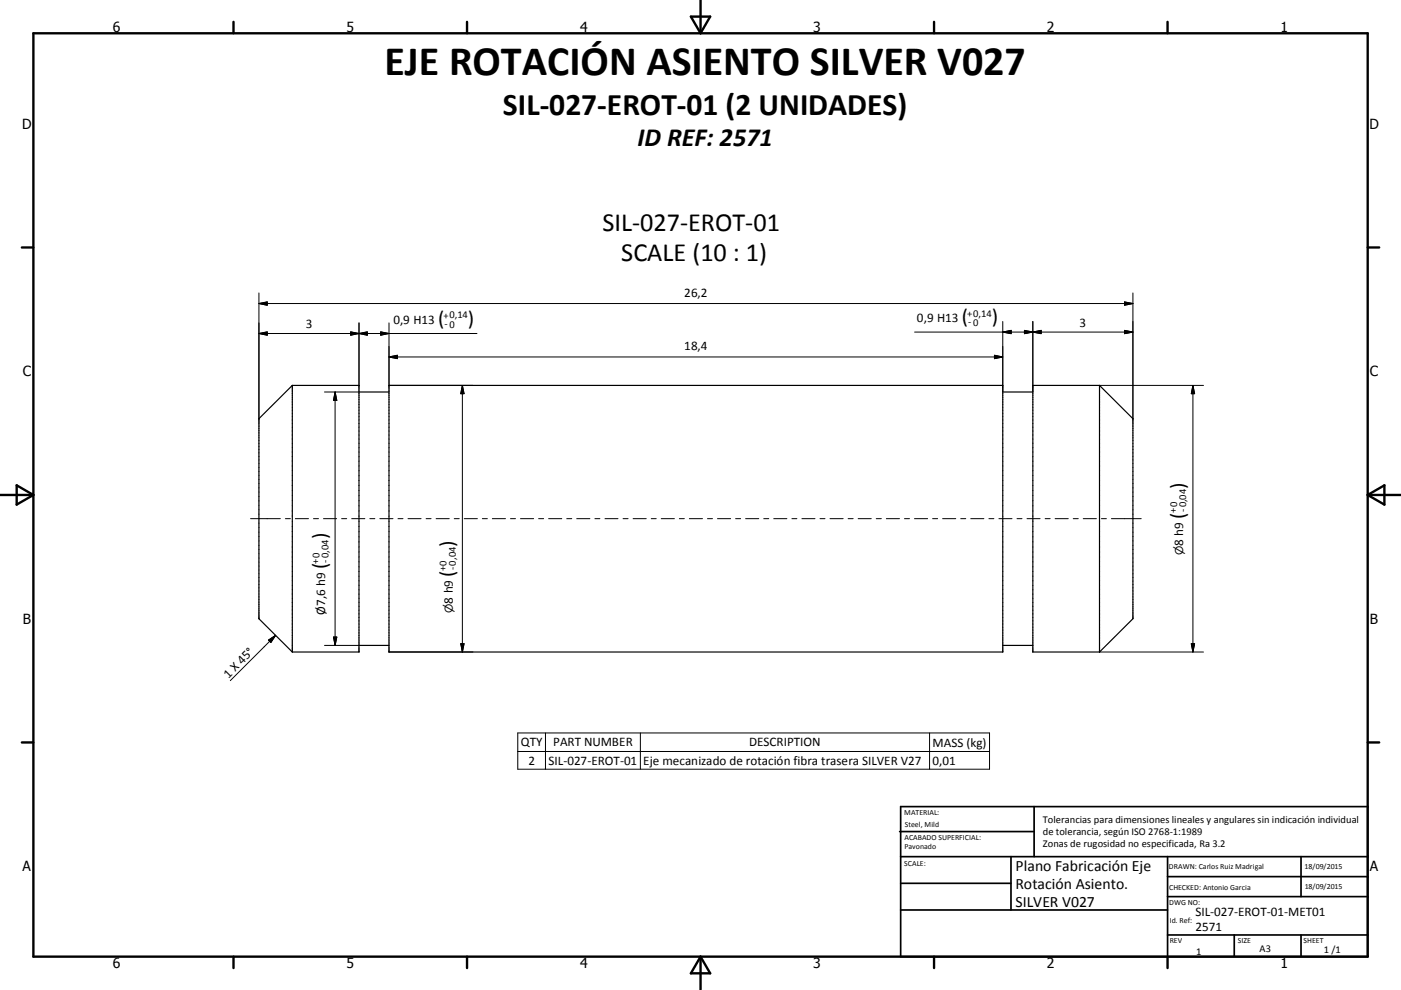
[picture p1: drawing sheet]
<svg xmlns="http://www.w3.org/2000/svg" width="420mm" height="297mm" viewBox="0 0 420 297" stroke-linecap="round" stroke-linejoin="round" font-family="sans-serif">
<path d="M87.6 115.6l-10 10v60l10 10M87.6 115.6v80M87.6 115.6h20v80h-20M107.6 117.6h9M116.6 115.6h184v80h-184zM300.6 117.6h9.1M329.6 115.6h-19.9v80h19.9M329.6 115.6v80M329.6 115.6l10.1 10v60l-10.1 10M107.6 193.6h9M300.6 193.6h9.1" fill="none" stroke="#000" stroke-width=".36"/>
<g fill="none" stroke="#000" stroke-width=".71">
<path d="M10 10h400v277h-400zM70 6.6v3.4M140 6.6v3.4M207.1 5h5.8l-2.9 5zM210 0v10M280 6.6v3.4M350 6.6v3.4M6.6 74.2h3.4M410 74.2h3.5M0 148.5h10M5 145.6l5 2.9-5 2.9zM410 148.5h10.1"/>
<path d="M410 148.5l5.1-2.9v5.8zM6.6 222.7h3.4M410 222.7h3.5M70 287v3.4M140 287v3.4M210 287v10M210 287l2.9 5h-5.8zM280 287v3.4M350 287v3.4"/>
</g>
<g fill="none" stroke="#000" stroke-width=".51">
<path d="M269.7 249.5h40.3M270 242h140v45h-140zM270 257h140M303.1 257v16M310 242v15M350 257v30M390.1 257v12M270 265h33.1M270 273h80M350 269h60M350 263h60M350 280.5h60"/>
<path d="M370 280.5v6.5M390.1 280.5v6.5"/>
</g>
<g fill="none" stroke="#000" stroke-width=".3">
<path d="M77.6 91.1h262.1M77.6 91.1l2.5-.5v1zM77.6 87.9v37.7M105.1 99.6l2.5 .5-2.5 .5zM107.6 96.9v18.7M114.1 99.6l2.5 .5-2.5 .5zM116.6 96.9v18.7h25.2M274.2 99.6h65.5M300.6 96.5v21.1M300.6 99.6l2.6-.5v1zM307.1 99.1l2.6 .5-2.6 .5zM309.7 99.6l2.4-.5v1z"/>
<path d="M309.7 96.5v21.1M337.1 90.6l2.6 .5-2.6 .5zM337.1 99.1l2.6 .5-2.6 .5zM339.7 87.9v37.7M77.6 100.1l2.5-.5v1zM77.6 100.1h65.4M97.3 117.6h10.3M100.5 117.6v76M100.5 117.6l.5 2.5h-1zM107.6 100.1l2.5-.5v1zM116.6 107.1h184M116.6 107.1l2.5-.5v1z"/>
<path d="M138.6 115.6v80M138.6 115.6l.5 2.5h-1zM298.1 106.6l2.5 .5-2.5 .5zM329.6 115.6h31.2M357.6 115.6l.6 2.5h-1zM357.6 115.6v80M75.1 155.6h9M85.6 155.6h1.5M88.6 155.6h3.9M94 155.6h1.5M97 155.6h3.9M102.4 155.6h1.5"/>
<path d="M105.4 155.6h4M110.9 155.6h1.5M113.9 155.6h3.9M119.3 155.6h1.5M122.3 155.6h3.9M127.7 155.6h1.5M130.7 155.6h4M136.2 155.6h1.5M139.2 155.6h3.9M144.6 155.6h1.5M147.6 155.6h3.9M153.1 155.6h1.4"/>
<path d="M156 155.6h4M161.5 155.6h1.5M164.5 155.6h3.9M169.9 155.6h1.5M172.9 155.6h4M178.4 155.6h1.4M181.4 155.6h3.9M186.8 155.6h1.5M189.8 155.6h3.9M195.2 155.6h1.5M198.2 155.6h4M203.7 155.6h1.5"/>
<path d="M206.7 155.6h3.9M212.1 155.6h1.5M215.1 155.6h3.9M220.5 155.6h1.5M223.5 155.6h4M229 155.6h1.5M232 155.6h3.9M237.4 155.6h1.5M240.4 155.6h3.9M245.8 155.6h1.5M248.8 155.6h4M254.3 155.6h1.5"/>
<path d="M257.3 155.6h3.9M262.7 155.6h1.5M265.7 155.6h4M271.2 155.6h1.5M274.2 155.6h3.9M279.6 155.6h1.5M282.6 155.6h3.9M288 155.6h1.5M291 155.6h4M296.5 155.6h1.5M299.5 155.6h3.9M304.9 155.6h1.5"/>
<path d="M307.9 155.6h3.9M313.3 155.6h1.5M316.3 155.6h4M321.8 155.6h1.5M324.8 155.6h3.9M330.2 155.6h1.5M333.2 155.6h8.9M80.5 192l2.1-1.4-1.4 2.1zM82.6 190.6l-13.6 13.6M97.3 193.6h10.3M100 191.1h1l-.5 2.5zM116.6 195.6h25.2"/>
<path d="M138.1 193.1h1l-.5 2.5zM329.6 195.6h31.2M357.2 193.1h1l-.6 2.5zM155.2 219.9h141.5v10.9h-141.5zM163.5 219.9v10.9M192 219.9v10.9M278.7 219.9v10.9M155.2 225.5h141.5"/>
</g>
<g fill="#000" stroke="#000" stroke-width=".3">
<path d="M77.6 91.1l2.5-.5v1zM77.6 100.1l2.5-.5v1zM107.6 100.1l2.5-.5v1zM300.6 99.6l2.6-.5v1zM309.7 99.6l2.4-.5v1zM337.1 90.6l2.6 .5-2.6 .5zM105.1 99.6l2.5 .5-2.5 .5zM114.1 99.6l2.5 .5-2.5 .5zM116.6 107.1l2.5-.5v1zM138.6 115.6l.5 2.5h-1zM298.1 106.6l2.5 .5-2.5 .5zM307.1 99.1l2.6 .5-2.6 .5z"/>
<path d="M337.1 99.1l2.6 .5-2.6 .5zM357.6 115.6l.6 2.5h-1zM100.5 117.6l.5 2.5h-1zM80.5 192l2.1-1.4-1.4 2.1zM100 191.1h1l-.5 2.5zM138.1 193.1h1l-.5 2.5zM357.2 193.1h1l-.6 2.5z"/>
</g>
<text font-size="12.6" x="115.2" y="22.6">EJE ROTACIÓN ASIENTO SILVER V027</text>
<text font-size="9.4" x="150.8" y="34.4">SIL-027-EROT-01 (2 UNIDADES)</text>
<g font-size="7.9">
<text x="191.1" y="43.9">ID REF: 2571</text>
<text x="180.6" y="69.4">SIL-027-EROT-01</text>
<text x="186.3" y="78.4">SCALE (10 : 1)</text>
</g>
<g font-size="6.3">
<text x="131.4" y="97.5">(</text>
<text x="140.3" y="97.5">)</text>
<text x="288.4" y="97">(</text>
<text x="297.3" y="97">)</text>
<text x="355.1" y="146.7" transform="rotate(-90 355.1 146.7)">)</text>
<text x="355.1" y="155.6" transform="rotate(-90 355.1 155.6)">(</text>
<text x="97.9" y="161.8" transform="rotate(-90 97.9 161.8)">)</text>
<text x="136.1" y="164.1" transform="rotate(-90 136.1 164.1)">)</text>
<text x="97.9" y="170.8" transform="rotate(-90 97.9 170.8)">(</text>
<text x="136.1" y="173" transform="rotate(-90 136.1 173)">(</text>
</g>
<g font-size="4.7">
<text x="304.5" y="261.2">Plano Fabricación Eje</text>
<text x="304.5" y="266.6">Rotación Asiento.</text>
<text x="304.5" y="272">SILVER V027</text>
</g>
<g font-size="4.2">
<text x="33.9" y="9.6">6</text>
<text x="103.9" y="9.6">5</text>
<text x="173.9" y="9.6">4</text>
<text x="243.8" y="9.6">3</text>
<text x="313.9" y="9.6">2</text>
<text x="383.9" y="9.6">1</text>
<text x="6.7" y="38.7">D</text>
<text x="410.5" y="38.7">D</text>
<text x="6.9" y="112.9">C</text>
<text x="410.7" y="112.9">C</text>
<text x="6.9" y="187.1">B</text>
<text x="410.7" y="187.1">B</text>
<text x="6.8" y="261.4">A</text>
<text x="410.7" y="261.4">A</text>
<text x="33.9" y="290.4">6</text>
<text x="103.9" y="290.4">5</text>
<text x="173.9" y="290.4">4</text>
<text x="243.8" y="290.4">3</text>
<text x="313.9" y="290.4">2</text>
<text x="383.9" y="290.4">1</text>
</g>
<g font-size="3.9">
<text x="205.1" y="89">26,2</text>
<text x="91.7" y="98.5">3</text>
<text x="117.9" y="97.1">0,9 H13</text>
<text x="274.9" y="96.6">0,9 H13</text>
<text x="323.6" y="98">3</text>
<text x="205.1" y="105.1">18,4</text>
<text x="354.8" y="163.7" transform="rotate(-90 354.8 163.7)">8 h9</text>
<text x="97.5" y="184.4" transform="rotate(-90 97.5 184.4)">Ø7,6 h9</text>
<text x="135.7" y="181.1" transform="rotate(-90 135.7 181.1)">8 h9</text>
<text x="68.5" y="203.6" transform="rotate(-45 68.5 203.6)">1 X 45°</text>
<text x="156.1" y="223.9">QTY</text>
<text x="165.9" y="223.9">PART NUMBER</text>
<text x="224.6" y="223.9">DESCRIPTION</text>
<text x="279.6" y="224">MASS (kg)</text>
<text x="158.4" y="229.4">2</text>
<text x="164.4" y="229.4">SIL-027-EROT-01</text>
<text x="192.9" y="229.4">Eje mecanizado de rotación fibra trasera SILVER V27</text>
<text x="279.6" y="229.4">0,01</text>
<text x="358.4" y="274.9">SIL-027-EROT-01-MET01</text>
<text x="358.4" y="279.4">2571</text>
</g>
<g font-size="3.3">
<text x="354.8" y="166.5" transform="rotate(-90 354.8 166.5)">⌀</text>
<text x="135.7" y="183.9" transform="rotate(-90 135.7 183.9)">⌀</text>
</g>
<g font-size="3.1">
<text x="133" y="95.6">+0,14</text>
<text x="290" y="95.2">+0,14</text>
<text x="133.3" y="98">- 0</text>
<text x="290.2" y="97.6">- 0</text>
<text x="352.7" y="154" transform="rotate(-90 352.7 154)">+0</text>
<text x="355.6" y="153.7" transform="rotate(-90 355.6 153.7)">-0,04</text>
<text x="95.6" y="169.2" transform="rotate(-90 95.6 169.2)">+0</text>
<text x="98.5" y="168.8" transform="rotate(-90 98.5 168.8)">-0,04</text>
<text x="133.8" y="171.4" transform="rotate(-90 133.8 171.4)">+0</text>
<text x="136.7" y="171.1" transform="rotate(-90 136.7 171.1)">-0,04</text>
<text x="312.7" y="246.8">Tolerancias para dimensiones lineales y angulares sin indicación individual</text>
<text x="312.7" y="250.4">de tolerancia, según ISO 2768-1:1989</text>
<text x="312.7" y="254">Zonas de rugosidad no especificada, Ra 3.2</text>
<text x="358.6" y="286.5">1</text>
<text x="377.6" y="285.6">A3</text>
<text x="396.9" y="285.9">1 /1</text>
</g>
<g font-size="2.4">
<text x="271.1" y="244.4">MATERIAL:</text>
<text x="271.2" y="252">ACABADO SUPERFICIAL:</text>
<text x="271.3" y="248">Steel, Mild</text>
<text x="271.2" y="254.7">Pavonado</text>
<text x="271.1" y="259.7">SCALE:</text>
<text x="350.4" y="260.8">DRAWN: Carlos Ruiz Madrigal</text>
<text x="391.1" y="260.6">18/09/2015</text>
<text x="350.5" y="267">CHECKED: Antonio Garcia</text>
<text x="391.2" y="266.7">18/09/2015</text>
<text x="350.5" y="271.4">DWG NO:</text>
<text x="350.7" y="276.9">Id. Ref:</text>
<text x="350.7" y="282.8">REV</text>
<text x="371.1" y="282.9">SIZE</text>
<text x="390.8" y="283">SHEET</text>
</g>
</svg>
